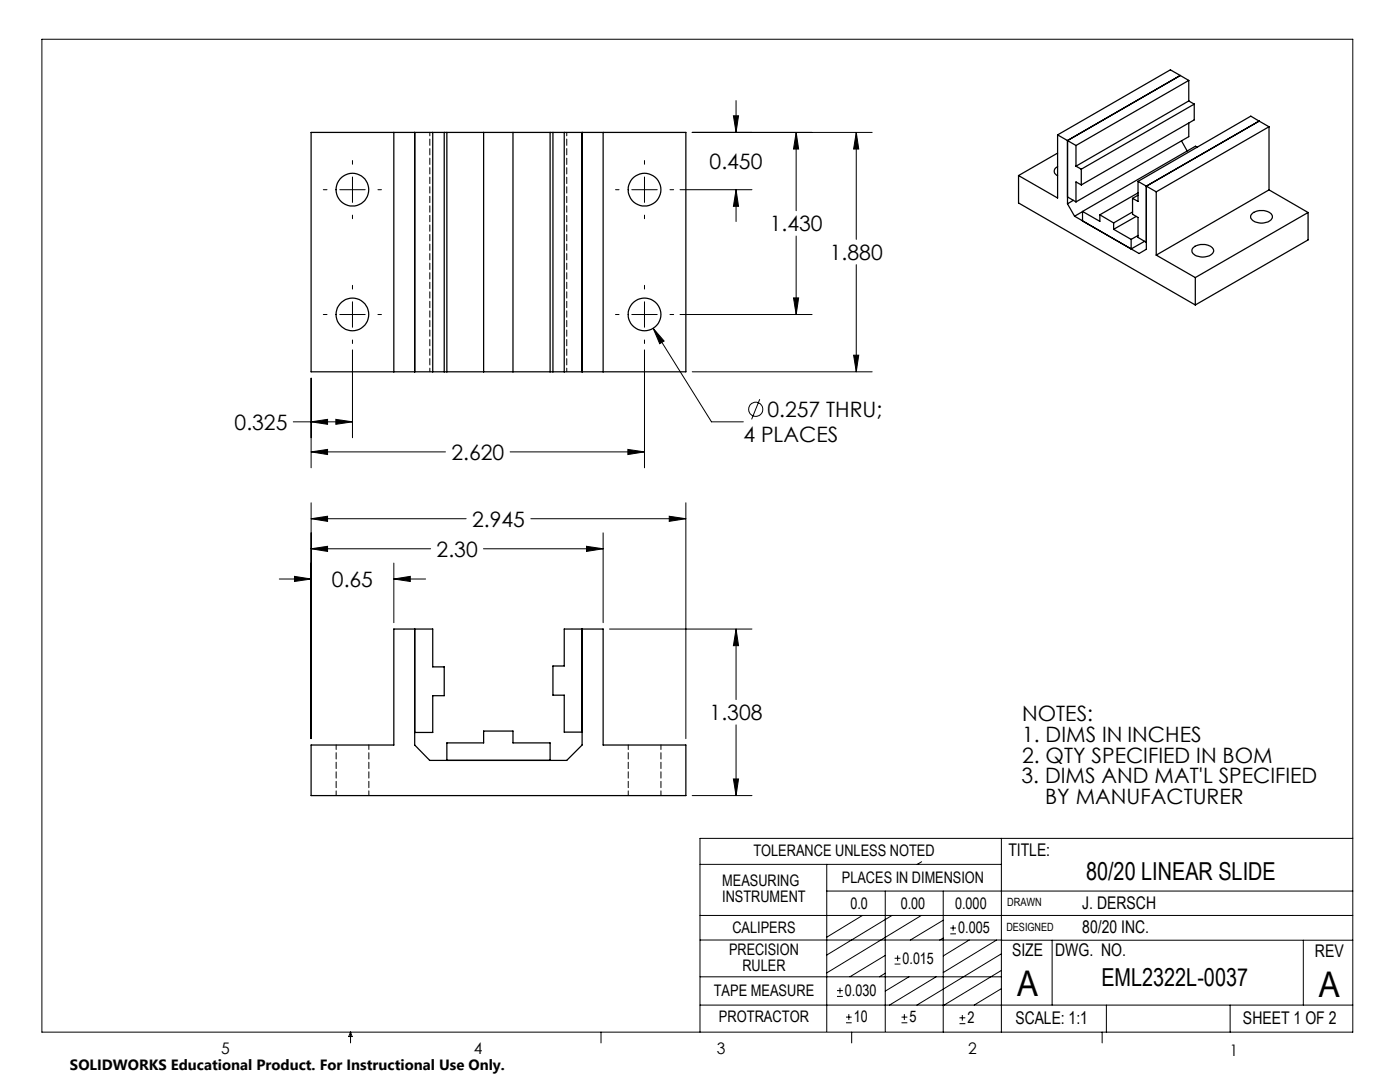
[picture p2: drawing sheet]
<svg xmlns="http://www.w3.org/2000/svg" width="279mm" height="216mm" viewBox="0 0 279 216" stroke-linecap="round" stroke-linejoin="round" font-family="sans-serif">
<g fill="none" stroke="#000" stroke-width=".2">
<path d="M8.4 7.8h261.6v198.2h-261.6zM64.5 37.9h.8M67.8 37.9h5.1M70.3 32v.8M70.3 35.3v5.1M75.4 37.9h.7M122.8 37.9h.7M126.1 37.9h5.1M128.6 32v.8M128.6 35.3v5.1M133.7 37.9h.7M135.7 37.9h14.4"/>
<path d="M138.1 26.4h36M146.4 23.1h1l-.5 3.3zM146.9 37.9l.5 3.3h-1zM146.9 20.1v6.3M146.9 37.9v6.3M158.9 26.4l.5 3.3h-1zM158.9 26.4v15.7M170.9 26.4l.5 3.3h-1zM170.9 26.4v21.4M70.3 42.9v.7M70.3 56.9v.8M128.6 42.9v.7"/>
<path d="M128.6 56.9v.8M158.4 59.4h1l-.5 3.4zM158.9 47.1v15.7M170.9 52.8v21.4M62.1 75.5v17.8M64.5 62.8h.8M67.8 62.8h5.1M70.3 60.2v5.1M70.3 67.8v.7M70.3 69.8v17.5M75.4 62.8h.7M122.8 62.8h.7"/>
<path d="M126.1 62.8h5.1M128.6 60.2v5.1M128.6 67.8v.7M128.6 69.8v23.5M130.4 65.5l2.1 2.6-.8 .5zM130.4 65.5l11.6 18.7h6.3M133.7 62.8h.7M135.7 62.8h26.4M138.1 74.2h36M151.6 79.7l-1.6 4M170.4 70.9h1l-.5 3.3zM58.5 84.2h11.8"/>
<path d="M62.1 90.2l3.3-.5v1zM62.1 84.2l3.3-.5v1zM62.1 90.2h26.8M67 83.7l3.3 .5-3.3 .5zM101.8 90.2h26.8M125.3 89.7l3.3 .5-3.3 .5zM55.7 115.5h6.4M58.8 115l3.3 .5-3.3 .5zM62.1 103.5l3.3-.5v1zM62.1 109.5l3.3-.5v1zM62.1 100.3v47.1M62.1 103.5h30.9"/>
<path d="M62.1 109.5h23.8M78.6 115.5l3.3-.5v1zM78.6 112.4v11.8M78.6 115.5h6.3M96.5 109.5h23.9M105.9 103.5h31M117.1 109l3.3 .5-3.3 .5zM120.4 106.3v17.9M133.6 103l3.3 .5-3.3 .5zM136.9 100.3v47.1M121.6 125.5h28.5M146.9 125.5l.5 3.3h-1z"/>
<path d="M146.9 125.5v14.1M138.1 158.8h12M146.4 155.4h1l-.5 3.4zM146.9 144.6v14.2M139.7 172.5h60.1M165 177.8h105M165 172.5v33.3M176.7 177.8v28M183.9 171.9l-.8 .6M188.2 177.8v28.2M199.8 167.3v38.7M270 167.3h-130.3v38.7"/>
<path d="M139.7 182.7h130.3M139.7 187.6h60.2M139.7 194.9h60.1M167 198.8h1.2M167 197.7h1.2M167.6 197.1v1.2M172.1 182.7l-7.1 4.3M176.7 194.2l-1.2 .7M176.7 190.6l-7.1 4.3M178 182.7l-13 7.9M178.5 192.4h1.2M178.5 191.2h1.2"/>
<path d="M179.1 190.6v1.2M181.4 194.9l-4.7 2.9M183.9 182.7l-18.9 11.4M186.8 194.9l-9.3 5.7M188.2 183.6l-6.5 4M188.2 187.2l-.7 .4M189.7 186.3h1.1M189.7 185.2h1.1M190.2 184.6v1.1M193.4 187.6l-5.2 3.1M198.9 187.6l-10.7 6.5M199.8 187.6h70.2"/>
<path d="M199.8 197.3l-5.4 3.3M199.8 193.6l-11.6 7.1M199.8 190.3l-16.8 10.3M210 187.6v13M260.1 187.6v13M70 206v2.1M70 206l.3 .8h-.7zM119.9 206v2.1M139.7 200.6h130.3M168.8 204.1h1.2M168.8 203h1.2M169.4 202.4v1.1"/>
<path d="M170 206v2.1M179.9 204.1h1.2M179.9 203h1.2M180.5 202.4v1.1M191.5 204.3h1.2M191.5 203.1h1.2M192.1 202.5v1.2M220 206v2.1M220.8 200.6v5.4M245.5 200.6v5.4"/>
<circle cx="150.8" cy="81.7" r="1.41"/>
</g>
<path d="M146.4 155.4h1l-.5 3.4zM146.9 125.5l.5 3.3h-1zM62.1 103.5l3.3-.5v1zM133.6 103l3.3 .5-3.3 .5zM58.8 115l3.3 .5-3.3 .5zM78.6 115.5l3.3-.5v1zM62.1 109.5l3.3-.5v1zM117.1 109l3.3 .5-3.3 .5zM130.4 65.5l1.3 3.1 .8-.5zM62.1 90.2l3.3-.5v1zM125.3 89.7l3.3 .5-3.3 .5zM62.1 84.2l3.3-.5v1zM67 83.7l3.3 .5-3.3 .5zM146.4 23.1h1l-.5 3.3zM146.9 37.9l.5 3.3h-1zM158.9 26.4l.5 3.3h-1zM158.4 59.4h1l-.5 3.4zM170.9 26.4l.5 3.3h-1zM170.4 70.9h1l-.5 3.3z" fill="#000"/>
<g fill="none" stroke="#000" stroke-width=".25">
<path d="M235.5 15.1l-22.5 12.9M235.5 15.1l-1.9-1.2-22.5 13M235.5 15.1l1.7 1M237.2 16.1l-22.5 12.9M237.2 16.1v4M62.1 26.4h74.8v47.8h-74.8zM78.6 26.4v47.8M82.8 26.4v47.8M86.4 26.4v47.8M88.7 26.4v47.8M89.2 26.4v47.8M96.5 26.4v47.8"/>
<path d="M102.4 26.4v47.8M109.8 26.4v47.8M110.3 26.4v47.8M112.6 26.4v47.8M116.2 26.4v47.8M120.4 26.4v47.8M203.3 35v5.5l35.2 20.4M211.1 33.3a.94 .94 0 0 0-.7 .9 .94 .94 0 0 0 .7 .9M211.1 26.9v12.6l-7.8-4.5M211.1 26.9l1.9 1.1M211.1 30.6l-7.8 4.4M213 28v12.7"/>
<path d="M213 39.3l1.7 1M213 28l1.7 1M214.2 40l-1.2 .7M214.7 29v4.2M214.7 33.2l1.1 .6M215.8 36.9l-1.1-.6v4M215.8 33.8v3.1M226 39.6v3.2l1.1 .6v4l1.7 1M227.1 36.2l3.7 2.1M227.1 36.2v4l-1.1-.6M227.1 38.9l-1.1 .7M227.1 38.5l-7.6 4.4"/>
<path d="M230.8 38.3v12.6M235.8 28.1l1.1 2M237.2 24.6v2.7l-22.5 13M237.2 20.1l-22.5 13.1M237.2 20.1l1.1 .7M238.3 20.8l-22.5 13M238.3 20.8v3.1l-22.5 13M238.9 29.4l-.3-.2-24.1 13.9M251.3 24.2l-22.5 12.9v12.6l-1.5 .9-12.8-7.5M251.3 24.2l2 1.1M251.3 24.2l-1.7-1-22.5 13M253.3 25.3l-22.5 13"/>
<path d="M253.3 37.9l-22.5 13M253.3 25.3v12.6M253.3 37.9l7.8 4.5M213 40.7l1.5 2.4M219.5 42.9v1.3l-3.5-2v1.9l9.7 5.6M219.5 42.9l2.7 1.6M222.2 44.5v1.3M222.2 45.8l3.5 2M225.7 47.8v1.9M226 42.3l-3.8 2.2M226.8 43.2l-4.6 2.6M227.1 47l-1.4 .8"/>
<path d="M228.4 48.2l-2.7 1.5M230.8 50.9l7.7 4.5M238.1 49.4a3.1 3.1 0 0 1 4 .2 1.09 1.09 0 0 1-1 1.5 2.86 2.86 0 0 1-3.2-.8v-.6zM238.5 55.4v5.5M250 42.5a2.9 2.9 0 0 1 3.9 .5 1.29 1.29 0 0 1-1.4 1.4 2.48 2.48 0 0 1-2.9-1v-.4zM261.1 42.4v5.5l-22.6 13M261.1 42.4l-22.6 13M82.8 125.5v23.2l3 3h27.3l3.1-3v-23.2M89.2 151.7v-3.5h7.3v-2.3h5.9v2.3h7.4v3.5M116.2 146.1h-3.6v-7.4h-2.3v-5.8h2.3v-7.4h7.8v23.2h16.5v10h-74.8v-10h16.5v-23.2h7.8v7.6h2.3v5.7h-2.3v7.4h-3.6"/>
<circle cx="70.3" cy="37.8" r="3.3"/>
<circle cx="128.6" cy="37.8" r="3.3"/>
<circle cx="70.3" cy="62.7" r="3.3"/>
<circle cx="128.6" cy="62.8" r="3.3"/>
</g>
<path d="M67.1 148.6v10.1M73.6 158.7v-10.1M125.4 148.6v10.1M131.9 158.7v-10.1" fill="none" stroke="#000" stroke-width=".2" stroke-dasharray="1.3 .6" stroke-dashoffset=".4"/>
<path d="M85.8 74.2v-47.8M113.1 74.2v-47.8" fill="none" stroke="#000" stroke-width=".2" stroke-dasharray="1.3 .6" stroke-dashoffset=".6"/>
<g font-size="7.1">
<text x="203" y="198.7">A</text>
<text x="263.2" y="198.9">A</text>
</g>
<g font-size="4.9">
<text x="216.7" y="175.7">80/20 LINEAR SLIDE</text>
<text x="219.8" y="196.7">EML2322L-0037</text>
</g>
<g font-size="4.2">
<text x="141.6" y="33.7">0.450</text>
<text x="153.6" y="46.2">1.430</text>
<text x="165.6" y="51.9">1.880</text>
<text x="153.2" y="83.2">0.257 THRU;</text>
<text x="46.8" y="85.8">0.325</text>
<text x="148.4" y="88.3">4 PLACES</text>
<text x="90.1" y="91.8">2.620</text>
<text x="94.2" y="105.1">2.945</text>
<text x="87.1" y="111.1">2.30</text>
<text x="66.2" y="117.1">0.65</text>
<text x="141.6" y="143.7">1.308</text>
<text x="204" y="143.9">NOTES:</text>
<text x="204" y="148.1">1. DIMS IN INCHES</text>
<text x="204" y="152.2">2. QTY SPECIFIED IN BOM</text>
<text x="203.9" y="156.3">3. DIMS AND MAT'L SPECIFIED</text>
<text x="208.6" y="160.5">BY MANUFACTURER</text>
</g>
<g font-size="3.5">
<text x="201.2" y="170.7">TITLE:</text>
<text x="216" y="181.4">J. DERSCH</text>
<text x="202" y="190.8">SIZE</text>
<text x="210.6" y="190.8">DWG. NO.</text>
<text x="216" y="186.2">80/20 INC.</text>
<text x="262.4" y="190.9">REV</text>
<text x="202.7" y="204.4">SCALE: 1:1</text>
<text x="248.1" y="204.4">SHEET 1 OF 2</text>
</g>
<g font-size="3.2">
<text x="150.4" y="170.8">TOLERANCE UNLESS NOTED</text>
<text x="144.1" y="176.7">MEASURING</text>
<text x="144.1" y="179.9">INSTRUMENT</text>
<text x="168" y="176.2">PLACES IN DIMENSION</text>
<text x="169.7" y="181.4">0.0</text>
<text x="179.8" y="181.4">0.00</text>
<text x="190.6" y="181.4">0.000</text>
<text x="145.5" y="190.6">PRECISION</text>
<text x="146.2" y="186.2">CALIPERS</text>
<text x="191.2" y="186.2">0.005</text>
<text x="148.2" y="193.8">RULER</text>
<text x="180.1" y="192.3">0.015</text>
<text x="142.4" y="198.7">TAPE MEASURE</text>
<text x="168.6" y="198.7">0.030</text>
<text x="143.5" y="204">PROTRACTOR</text>
<text x="170.4" y="204">10</text>
<text x="181.5" y="204">5</text>
<text x="193.1" y="204.2">2</text>
<text x="44.2" y="210.4">5</text>
<text x="94.6" y="210.3">4</text>
<text x="143.1" y="210.4">3</text>
<text x="193.2" y="210.3">2</text>
<text x="245.4" y="210.6">1</text>
</g>
<text font-size="3" x="14" y="213.5">SOLIDWORKS Educational Product. For Instructional Use Only.</text>
<g font-size="2.3">
<text x="200.8" y="185.7">DESIGNED</text>
<text x="201" y="180.9">DRAWN</text>
</g>
</svg>
